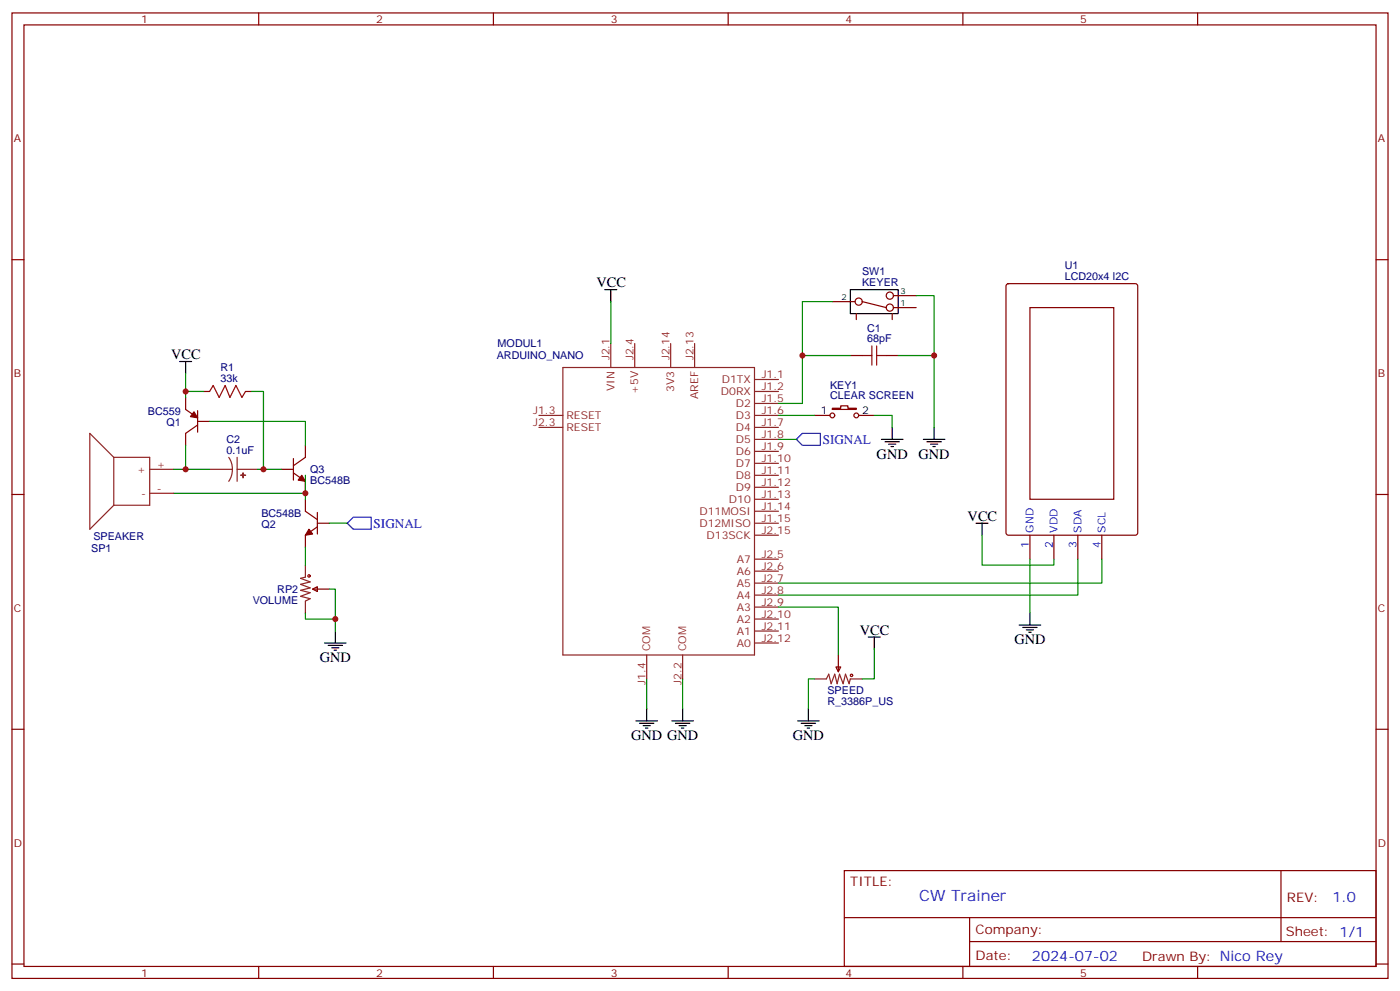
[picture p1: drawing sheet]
<svg xmlns="http://www.w3.org/2000/svg" width="412mm" height="292mm" viewBox="0 0 412 292" stroke-linecap="round" stroke-linejoin="round" font-family="sans-serif">
<g fill="none" stroke="#870000" stroke-width=".35">
<path d="M3.5 3.8h405.4v284.3h-405.4zM7.1 7.3h398.2v277.3h-398.2zM76.2 3.8v3.5M145.3 3.8v3.5M214.5 3.8v3.5M283.6 3.8v3.5M352.8 3.8v3.5M3.5 76.5h3.6M405.3 76.5h3.6M245.2 88.8h6.7M252.2 92.4v1.7M254 88.8l7.1 1.8"/>
<path d="M262.8 92.4v1.7M263.2 87.1h6.7M263.2 90.6h6.7M296.6 83.7l.4-.2h37.4l.7 .5v72.9l-.4 .7h-37.7l-.6-.4-.1-73zM303.4 90.6h24.7v56.4h-24.7zM54.7 117.1v3.5l3.5 2.4M60 115.3h1.7M72.3 115.3h1.8M250.5 104.7h3.5M261.1 104.7h3.5M58.2 124.1h3.5M58.2 125.2l-3.5 2.4v3.6"/>
<path d="M58.2 120.9v6.4M82.9 138.2h3.5M86.4 139.3l3.6 2.4v3.6M86.4 135v6.4M90 131.2v3.5l-3.6 2.5M239.9 122.3h4.6M245.2 120.2h2.4v-.7h2.2v.7h2.4v.4h-7zM252.9 122.3h4.6M3.5 145.6h3.6M90 147v3.6l3.5 2.4M93.5 154.1h3.5M93.5 155.2l-3.5 2.4v3.5"/>
<path d="M93.5 150.9v6.4M303.4 157.6v7.1M310.4 157.6v7.1M317.5 157.6v7.1M324.6 157.6v7.1M405.3 145.6h3.6M92.1 173.5l1.4-.7v1.4zM92.1 173.5h4.9M246.2 196.4h1.4l-.7 1.4zM246.9 192.9v4.9M3.5 214.8h3.6M405.3 214.8h3.6"/>
<path d="M248.7 256.4h156.6v28.2h-156.6zM377.3 256.4v20.9M248.7 270.2h156.5M285.6 277.3h119.6M285.6 270.2v14.2M3.5 283.9h3.6M76.2 284.6v3.5M145.3 284.6v3.5M214.5 284.6v3.5M283.6 284.6v3.5M352.8 284.6v3.5M405.3 283.9h3.6"/>
<circle cx="252.9" cy="88.8" r="1.06"/>
<circle cx="262.1" cy="87.1" r="1.06"/>
<circle cx="262.1" cy="90.6" r="1.06"/>
<circle cx="245.2" cy="122.3" r=".71"/>
<circle cx="252.2" cy="122.3" r=".71"/>
</g>
<g fill="none" stroke="#a10000" stroke-width=".35">
<path d="M61.7 115.3l1.1-1.8 1.8 3.6 1.7-3.6 1.4 3.6 1.8-3.6 1.8 3.6 1-1.8M254 104.7h2.8M256.8 101.9v5.6M258.2 101.9v5.6M258.2 104.7h2.9"/>
<circle cx="91" cy="169.6" r=".35"/>
<circle cx="250.8" cy="198.9" r=".35"/>
</g>
<g fill="none" stroke="#8c2424" stroke-width=".35">
<path d="M165.8 108.2h56.4v84.7h-56.4zM179.9 101.2v7M187 101.2v7M197.6 101.2v7M204.6 101.2v7M222.2 111.8h7.1M222.2 115.3h7.1M222.2 118.8h7.1M33.5 134.7h10.6v14.1h-10.6M33.5 134.7v14.1M33.5 134.7l-7-7.1v28.3l7-7.1M44.1 138.2h7.1"/>
<path d="M61.7 138.2h6.7M67.4 134.7l.8 1.7 .2 1.8M68.4 138.2l-.2 1.9-.8 1.6M69.8 138.2h6M69.8 134.7v7M158.7 122.3h7.1M158.7 125.9h7.1M222.2 122.3h7.1M222.2 125.9h7.1M222.2 129.4h7.1M222.2 132.9h7.1M222.2 136.5h7.1"/>
<path d="M222.2 140h7.1M44.1 145.3h7.1M222.2 143.5h7.1M222.2 147h7.1M222.2 150.6h7.1M222.2 154.1h7.1M222.2 157.6h7.1M90 166.4v3.6l-1.5 .3 2.9 1.1-2.9 .7 2.9 1-2.9 .7 2.9 .8-2.9 1 2.9 .7-1.4 .7v3.6M222.2 164.7h7.1M222.2 168.2h7.1M222.2 171.7h7.1M222.2 175.3h7.1"/>
<path d="M222.2 178.8h7.1M190.5 192.9v7.1M201.1 192.9v7.1M222.2 182.3h7.1M222.2 185.8h7.1M222.2 189.4h7.1M239.9 200h3.5l.7-1.5 .7 2.9 1.1-2.9 .7 2.9 .7-2.9 1.1 2.9 .7-2.9 1 2.9 .4-1.4h3.5"/>
</g>
<g fill="none" stroke="#000" stroke-width=".35">
<path d="M178.2 85.3h3.5M179.9 85.3v3.5M250.5 85.3h14.1v7.1h-14.1zM52.9 106.5h3.5M54.7 106.5v3.5M259.6 129.4h6.4M260.7 130.1h4.2M261.8 130.8h2.1M262.5 131.5h.7M262.8 125.9v3.5M272 129.4h6.3M273 130.1h4.3"/>
<path d="M274.1 130.8h2.1M274.8 131.5h.7M275.2 125.9v3.5M287.5 154.1h3.5M289.3 154.1v3.5M95.6 189.4h6.4M96.7 190.1h4.2M97.7 190.8h2.1M98.4 191.5h.7M98.8 185.8v3.6M255.8 187.6h3.5M257.5 187.6v3.5"/>
<path d="M300.2 184.1h6.4M301.3 184.8h4.2M302.3 185.5h2.1M303 186.2h.7M303.4 180.6v3.5M187.3 212.3h6.4M188.4 213h4.2M189.4 213.7h2.2M190.1 214.4h.8M190.5 208.8v3.5M197.9 212.3h6.4M199 213h4.2"/>
<path d="M200 213.7h2.1M200.7 214.4h.7M201.1 208.8v3.5M234.9 212.3h6.4M236 213h4.2M237.1 213.7h2.1M237.8 214.4h.7M238.1 208.8v3.5"/>
</g>
<g fill="#870000" stroke="#870000" stroke-width=".35">
<path d="M91 155.9l1.1 1.4-2.1 .3z"/>
<path d="M88.9 140l1.1 1.7-2.2-.3z"/>
<path d="M57.1 121.3l1.1 1.7-2.1-.3z"/>
</g>
<g fill="none" stroke="#008700" stroke-width=".35">
<path d="M179.9 88.8v12.4M245.2 88.8h-8.8v30h-7.1M269.9 87.1h5.3v38.8M54.7 110v5.3M60 115.3h-5.3v1.8M74.1 115.3h3.5v22.9M236.4 104.7h14.1M264.6 104.7h10.6M51.2 138.2h10.5M54.7 131.2v7M61.7 124.1h28.3v7.1M75.8 138.2h7.1"/>
<path d="M90 140v5.3h-38.8M229.3 122.3h10.6M229.3 129.4h5.3M257.5 122.3h5.3v3.6M90 145.3v1.7M97 154.1h5.3M289.3 157.6v8.8h21.1v-1.7M90 161.1v5.3M97 173.5h1.8v12.3M229.3 178.8h17.6v14.1M303.4 164.7v15.9M317.5 164.7v10.6h-88.2"/>
<path d="M324.6 164.7v7h-95.3M90 180.6v1.7h8.8M190.5 200v8.8M201.1 200v8.8M239.9 200h-1.8v8.8M257.5 191.1v8.9h-3.5"/>
</g>
<g fill="#8c2424" stroke="#8c2424" stroke-width=".35">
<path d="M71.6 139.3v1.4z"/>
<path d="M70.9 139.9l1.4 .1z"/>
</g>
<path d="M234.6 129.4l1.8-1.8h5.3v3.6h-5.3zM102.3 154.1l1.8-1.8h5.3v3.6h-5.3z" fill="none" stroke="#00f" stroke-width=".35"/>
<g fill="#c00">
<circle cx="275.2" cy="104.7" r=".88"/>
<circle cx="236.4" cy="104.7" r=".88"/>
<circle cx="98.8" cy="182.3" r=".88"/>
<circle cx="90" cy="145.3" r=".88"/>
<circle cx="54.7" cy="138.2" r=".88"/>
<circle cx="77.6" cy="138.2" r=".88"/>
<circle cx="54.7" cy="115.3" r=".88"/>
</g>
<text font-size="4.6" fill="#00f" x="270.8" y="265.4">CW Trainer</text>
<g font-size="4.2">
<text x="175.7" y="84.6">VCC</text>
<text x="50.4" y="105.8">VCC</text>
<text x="258.2" y="135">GND</text>
<text x="270.6" y="135">GND</text>
<text x="285" y="153.4">VCC</text>
<text x="253.3" y="186.9">VCC</text>
<text x="298.8" y="189.7">GND</text>
<text x="94.2" y="195">GND</text>
<text x="185.9" y="217.9">GND GND</text>
<text x="233.5" y="217.9">GND</text>
</g>
<g font-size="4.2" fill="#00f">
<text x="392.5" y="265.7">1.0</text>
<text x="304" y="283">2024-07-02</text>
</g>
<g font-size="3.9" fill="#00f">
<text x="242.4" y="130.7">SIGNAL</text>
<text x="110.1" y="155.4">SIGNAL</text>
</g>
<g font-size="3.9" fill="#800">
<text x="250.5" y="261">TITLE:</text>
<text x="379.1" y="265.7">REV:</text>
<text x="287.4" y="275.2">Company:</text>
<text x="378.7" y="275.8">Sheet: 1/1</text>
<text x="287.4" y="282.9">Date:</text>
<text x="336.4" y="282.9">Drawn By: Nico Rey</text>
</g>
<g font-size="3.2" fill="#800">
<text x="41.6" y="6.8">1</text>
<text x="110.8" y="6.8">2</text>
<text x="179.9" y="6.8">3</text>
<text x="249.1" y="6.8">4</text>
<text x="318.2" y="6.8">5</text>
<text x="4.1" y="41.9">A</text>
<text x="405.9" y="41.9">A</text>
<text x="4.1" y="111.1">B</text>
<text x="405.9" y="111.1">B</text>
<text x="4.1" y="180.2">C</text>
<text x="405.9" y="180.2">C</text>
<text x="4.1" y="249.3">D</text>
<text x="405.9" y="249.3">D</text>
<text x="41.6" y="287.6">1</text>
<text x="110.8" y="287.6">2</text>
<text x="179.9" y="287.6">3</text>
<text x="249.1" y="287.6">4</text>
<text x="318.2" y="287.6">5</text>
</g>
<g font-size="3.2" fill="#000080">
<text x="254" y="81.1">SW1</text>
<text x="313.6" y="82.5">LCD20x4 I2C</text>
<text x="313.6" y="79.3">U1</text>
<text x="254" y="84.2">KEYER</text>
<text x="255.4" y="100.8">68pF</text>
<text x="255.4" y="97.6">C1</text>
<text x="146.3" y="105.8">ARDUINO_NANO</text>
<text x="146.6" y="102.3">MODUL1</text>
<text x="64.9" y="112.5">33k</text>
<text x="64.9" y="109.3">R1</text>
<text x="244.5" y="117.6">CLEAR SCREEN</text>
<text x="244.5" y="114.5">KEY1</text>
<text x="43.6" y="122.3">BC559</text>
<text x="49" y="125.4">Q1</text>
<text x="66.7" y="130.5">C2</text>
<text x="66.7" y="133.6">0.1uF</text>
<text x="91.4" y="142.5">BC548B</text>
<text x="91.4" y="139.4">Q3</text>
<text x="77" y="152.3">BC548B</text>
<text x="77" y="155.4">Q2</text>
<text x="27.5" y="159">SPEAKER</text>
<text x="26.9" y="162.5">SP1</text>
<text x="74.4" y="177.8">VOLUME</text>
<text x="81.7" y="174.6">RP2</text>
<text x="243.7" y="207.5">R_3386P_US</text>
<text x="243.7" y="204.4">SPEED</text>
</g>
<g font-size="3.2" fill="#8d2323">
<text x="179.6" y="106.1" transform="rotate(-90 179.6 106.1)">J2.1</text>
<text x="186.6" y="106.1" transform="rotate(-90 186.6 106.1)">J2.4</text>
<text x="197.2" y="106.1" transform="rotate(-90 197.2 106.1)">J2.14</text>
<text x="204.3" y="106.1" transform="rotate(-90 204.3 106.1)">J2.13</text>
<text x="212.6" y="112.8">D1TX</text>
<text x="224.4" y="111.4">J1.1</text>
<text x="181" y="115.2" transform="rotate(-90 181 115.2)">VIN</text>
<text x="188" y="116.1" transform="rotate(-90 188 116.1)">+5V</text>
<text x="198.6" y="115.5" transform="rotate(-90 198.6 115.5)">3V3</text>
<text x="205.7" y="117.5" transform="rotate(-90 205.7 117.5)">AREF</text>
<text x="212.3" y="116.3">D0RX</text>
<text x="216.7" y="119.9">D2</text>
<text x="224.4" y="114.9">J1.2</text>
<text x="224.4" y="118.5">J1.5</text>
<text x="157.1" y="122">J1.3</text>
<text x="157.1" y="125.5">J2.3</text>
<text x="166.9" y="123.4">RESET</text>
<text x="216.7" y="123.4">D3</text>
<text x="224.4" y="122">J1.6</text>
<text x="224.4" y="125.5">J1.7</text>
<text x="166.9" y="126.9">RESET</text>
<text x="216.7" y="126.9">D4</text>
<text x="216.7" y="130.5">D5</text>
<text x="224.4" y="129">J1.8</text>
<text x="46.2" y="137.9">+</text>
<text x="216.7" y="134">D6</text>
<text x="216.7" y="137.5">D7</text>
<text x="224.4" y="132.6">J1.9</text>
<text x="224.4" y="136.1">J1.10</text>
<text x="40.4" y="139.3">+</text>
<text x="216.7" y="141">D8</text>
<text x="224.4" y="139.6">J1.11</text>
<text x="224.4" y="143.2">J1.12</text>
<text x="41.6" y="146.3">-</text>
<text x="46.2" y="144.9">-</text>
<text x="214.7" y="148.1">D10</text>
<text x="216.7" y="144.6">D9</text>
<text x="224.4" y="146.7">J1.13</text>
<text x="206" y="151.6">D11MOSI</text>
<text x="206" y="155.2">D12MISO</text>
<text x="224.4" y="150.2">J1.14</text>
<text x="224.4" y="153.7">J1.15</text>
<text x="208.1" y="158.7">D13SCK</text>
<text x="224.4" y="157.3">J2.15</text>
<text x="217" y="165.7">A7</text>
<text x="224.4" y="164.3">J2.5</text>
<text x="224.4" y="167.9">J2.6</text>
<text x="217" y="169.3">A6</text>
<text x="217" y="172.8">A5</text>
<text x="224.4" y="171.4">J2.7</text>
<text x="217" y="176.3">A4</text>
<text x="217" y="179.8">A3</text>
<text x="224.4" y="174.9">J2.8</text>
<text x="224.4" y="178.4">J2.9</text>
<text x="217" y="183.4">A2</text>
<text x="224.4" y="182">J2.10</text>
<text x="224.4" y="185.5">J2.11</text>
<text x="191.6" y="191.8" transform="rotate(-90 191.6 191.8)">COM</text>
<text x="202.1" y="191.8" transform="rotate(-90 202.1 191.8)">COM</text>
<text x="217" y="186.9">A1</text>
<text x="217" y="190.4">A0</text>
<text x="224.4" y="189">J2.12</text>
<text x="190.1" y="201.6" transform="rotate(-90 190.1 201.6)">J1.4</text>
<text x="200.7" y="201.6" transform="rotate(-90 200.7 201.6)">J2.2</text>
</g>
<g font-size="3.2">
<text x="241.8" y="122">1</text>
<text x="254" y="122">2</text>
</g>
<g font-size="3.2" fill="#00f">
<text x="303" y="161.4" transform="rotate(-90 303 161.4)">1</text>
<text x="304.4" y="156.9" transform="rotate(-90 304.4 156.9)">GND</text>
<text x="310.1" y="161.4" transform="rotate(-90 310.1 161.4)">2</text>
<text x="311.5" y="156.9" transform="rotate(-90 311.5 156.9)">VDD</text>
<text x="317.1" y="161.4" transform="rotate(-90 317.1 161.4)">3</text>
<text x="318.6" y="156.9" transform="rotate(-90 318.6 156.9)">SDA</text>
<text x="324.2" y="161.4" transform="rotate(-90 324.2 161.4)">4</text>
<text x="325.6" y="156.9" transform="rotate(-90 325.6 156.9)">SCL</text>
</g>
<g font-size="2.5">
<text x="247.8" y="88.5">2</text>
<text x="265.3" y="86.7">3</text>
<text x="265.3" y="90.2">1</text>
</g>
</svg>
